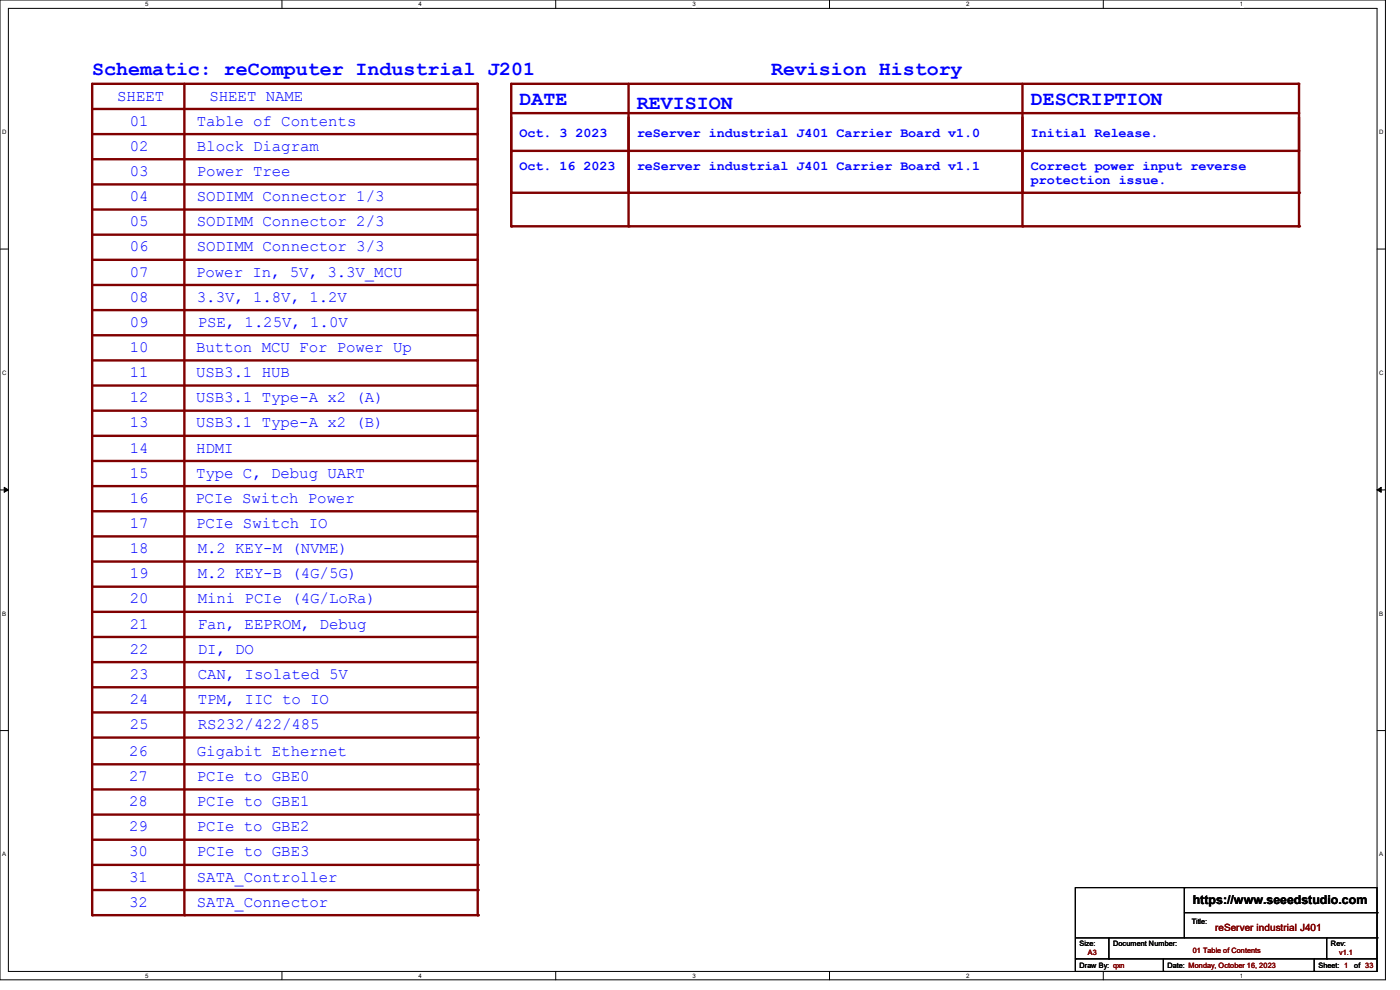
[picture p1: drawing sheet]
<svg xmlns="http://www.w3.org/2000/svg" width="297mm" height="210mm" viewBox="0 0 297 210" stroke-linecap="round" stroke-linejoin="round" font-family="sans-serif">
<path d="M0 0h293.9v207.9h-293.9zM1.8 1.8h290.3v204.3h-290.3z" fill="none" stroke="#000" stroke-width=".21"/>
<g fill="#fff">
<path d="M30.8 .2h.7v1.4h-.7z"/>
<path d="M30.8 206.2h.7v1.4h-.7z"/>
</g>
<path d="M59.8 0v1.8M59.8 206.1v1.8" fill="none" stroke="#000" stroke-width=".21"/>
<g fill="#fff">
<path d="M88.8 .2h.7v1.4h-.7z"/>
<path d="M88.8 206.2h.7v1.4h-.7z"/>
</g>
<path d="M117.9 0v1.8M117.9 206.1v1.8" fill="none" stroke="#000" stroke-width=".21"/>
<g fill="#fff">
<path d="M146.9 .2h.7v1.4h-.7z"/>
<path d="M146.9 206.2h.7v1.4h-.7z"/>
</g>
<path d="M176 0v1.8M176 206.1v1.8" fill="none" stroke="#000" stroke-width=".21"/>
<g fill="#fff">
<path d="M205 .2h.7v1.4h-.7z"/>
<path d="M205 206.2h.7v1.4h-.7z"/>
</g>
<path d="M234.1 0v1.8M234.1 206.1v1.8" fill="none" stroke="#000" stroke-width=".21"/>
<g fill="#fff">
<path d="M263.1 .2h.6v1.4h-.6z"/>
<path d="M263.1 206.2h.6v1.4h-.6z"/>
<path d="M.5 27.3h.9v1.4h-.9z"/>
<path d="M292.6 27.3h.9v1.4h-.9z"/>
<path d="M.5 78.4h.9v1.4h-.9z"/>
<path d="M292.6 78.4h.9v1.4h-.9z"/>
</g>
<path d="M0 52.8h1.8M292.1 52.8h1.8" fill="none" stroke="#000" stroke-width=".21"/>
<g fill="#fff">
<path d="M.5 129.5h.8v1.4h-.8z"/>
<path d="M292.6 129.5h.8v1.4h-.8z"/>
</g>
<path d="M0 103.9h1.8M292.1 103.9h1.8" fill="none" stroke="#000" stroke-width=".21"/>
<path d="M.9 103.4l.9 .5-.9 .5zM292.1 103.9l.9-.5v1z" fill="#000" stroke="#000" stroke-width=".21"/>
<g fill="#fff">
<path d="M.5 180.5h.8v1.4h-.8z"/>
<path d="M292.6 180.5h.8v1.4h-.8z"/>
</g>
<path d="M0 155h1.8M292.1 155h1.8" fill="none" stroke="#000" stroke-width=".21"/>
<path d="M19.6 17.8h81.6" fill="none" stroke="#800000" stroke-width=".51"/>
<circle cx="101.2" cy="17.8" r=".25" fill="#800000"/>
<path d="M108.5 17.8h166.9" fill="none" stroke="#800000" stroke-width=".51"/>
<circle cx="275.4" cy="17.8" r=".25" fill="#800000"/>
<path d="M19.6 23.1h81.6" fill="none" stroke="#800000" stroke-width=".51"/>
<circle cx="101.2" cy="23.1" r=".25" fill="#800000"/>
<path d="M108.5 24h166.9" fill="none" stroke="#800000" stroke-width=".51"/>
<circle cx="275.4" cy="24" r=".25" fill="#800000"/>
<path d="M19.6 28.4h81.6" fill="none" stroke="#800000" stroke-width=".51"/>
<circle cx="101.2" cy="28.4" r=".25" fill="#800000"/>
<path d="M19.6 33.8h81.6" fill="none" stroke="#800000" stroke-width=".51"/>
<circle cx="101.2" cy="33.8" r=".25" fill="#800000"/>
<path d="M19.6 39.1h81.6" fill="none" stroke="#800000" stroke-width=".51"/>
<circle cx="101.2" cy="39.1" r=".25" fill="#800000"/>
<path d="M19.6 44.4h81.6" fill="none" stroke="#800000" stroke-width=".51"/>
<circle cx="101.2" cy="44.4" r=".25" fill="#800000"/>
<path d="M19.6 49.8h81.6" fill="none" stroke="#800000" stroke-width=".51"/>
<circle cx="101.2" cy="49.8" r=".25" fill="#800000"/>
<path d="M133.3 17.8v23.1" fill="none" stroke="#800000" stroke-width=".51"/>
<circle cx="133.3" cy="40.9" r=".25" fill="#800000"/>
<path d="M19.6 17.8v176.3" fill="none" stroke="#800000" stroke-width=".51"/>
<circle cx="19.6" cy="194.1" r=".25" fill="#800000"/>
<path d="M39.1 17.8v176.3" fill="none" stroke="#800000" stroke-width=".51"/>
<circle cx="39.1" cy="194.1" r=".25" fill="#800000"/>
<path d="M108.5 32h166.9" fill="none" stroke="#800000" stroke-width=".51"/>
<circle cx="275.4" cy="32" r=".25" fill="#800000"/>
<path d="M216.9 17.8v23.1" fill="none" stroke="#800000" stroke-width=".51"/>
<circle cx="216.9" cy="40.9" r=".25" fill="#800000"/>
<path d="M275.6 17.8v23.1" fill="none" stroke="#800000" stroke-width=".51"/>
<circle cx="275.6" cy="40.9" r=".25" fill="#800000"/>
<path d="M108.5 17.8v23.1" fill="none" stroke="#800000" stroke-width=".51"/>
<circle cx="108.5" cy="40.9" r=".25" fill="#800000"/>
<path d="M19.6 55.1h81.6" fill="none" stroke="#800000" stroke-width=".51"/>
<circle cx="101.2" cy="55.1" r=".25" fill="#800000"/>
<path d="M19.6 60.5h81.6" fill="none" stroke="#800000" stroke-width=".51"/>
<circle cx="101.2" cy="60.5" r=".25" fill="#800000"/>
<path d="M19.6 65.8h81.6" fill="none" stroke="#800000" stroke-width=".51"/>
<circle cx="101.2" cy="65.8" r=".25" fill="#800000"/>
<path d="M19.6 71.1h81.6" fill="none" stroke="#800000" stroke-width=".51"/>
<circle cx="101.2" cy="71.1" r=".25" fill="#800000"/>
<path d="M19.6 76.5h81.6" fill="none" stroke="#800000" stroke-width=".51"/>
<circle cx="101.2" cy="76.5" r=".25" fill="#800000"/>
<path d="M19.6 81.8h81.6" fill="none" stroke="#800000" stroke-width=".51"/>
<circle cx="101.2" cy="81.8" r=".25" fill="#800000"/>
<path d="M19.6 87.1h81.6" fill="none" stroke="#800000" stroke-width=".51"/>
<circle cx="101.2" cy="87.1" r=".25" fill="#800000"/>
<path d="M19.6 92.5h81.6" fill="none" stroke="#800000" stroke-width=".51"/>
<circle cx="101.2" cy="92.5" r=".25" fill="#800000"/>
<path d="M19.6 97.8h81.6" fill="none" stroke="#800000" stroke-width=".51"/>
<circle cx="101.2" cy="97.8" r=".25" fill="#800000"/>
<path d="M19.6 103.1h81.6" fill="none" stroke="#800000" stroke-width=".51"/>
<circle cx="101.2" cy="103.1" r=".25" fill="#800000"/>
<path d="M101.3 17.8v176.3" fill="none" stroke="#800000" stroke-width=".51"/>
<circle cx="101.3" cy="194.1" r=".25" fill="#800000"/>
<path d="M108.5 40.9h166.9" fill="none" stroke="#800000" stroke-width=".51"/>
<circle cx="275.4" cy="40.9" r=".25" fill="#800000"/>
<path d="M19.6 108.5h81.6" fill="none" stroke="#800000" stroke-width=".51"/>
<circle cx="101.2" cy="108.5" r=".25" fill="#800000"/>
<path d="M19.6 113.8h81.6" fill="none" stroke="#800000" stroke-width=".51"/>
<circle cx="101.2" cy="113.8" r=".25" fill="#800000"/>
<path d="M19.6 119.1h81.6" fill="none" stroke="#800000" stroke-width=".51"/>
<circle cx="101.2" cy="119.1" r=".25" fill="#800000"/>
<path d="M19.6 124.5h81.6" fill="none" stroke="#800000" stroke-width=".51"/>
<circle cx="101.2" cy="124.5" r=".25" fill="#800000"/>
<path d="M19.6 129.8h81.6" fill="none" stroke="#800000" stroke-width=".51"/>
<circle cx="101.2" cy="129.8" r=".25" fill="#800000"/>
<path d="M19.6 135.1h81.6" fill="none" stroke="#800000" stroke-width=".51"/>
<circle cx="101.2" cy="135.1" r=".25" fill="#800000"/>
<path d="M19.6 140.5h81.6" fill="none" stroke="#800000" stroke-width=".51"/>
<circle cx="101.2" cy="140.5" r=".25" fill="#800000"/>
<path d="M19.6 145.8h81.6" fill="none" stroke="#800000" stroke-width=".51"/>
<circle cx="101.2" cy="145.8" r=".25" fill="#800000"/>
<path d="M19.6 151.1h81.6" fill="none" stroke="#800000" stroke-width=".51"/>
<circle cx="101.2" cy="151.1" r=".25" fill="#800000"/>
<path d="M19.7 156.5h81.6" fill="none" stroke="#800000" stroke-width=".51"/>
<circle cx="101.3" cy="156.5" r=".25" fill="#800000"/>
<path d="M19.7 162.1h81.6" fill="none" stroke="#800000" stroke-width=".51"/>
<circle cx="101.3" cy="162.1" r=".25" fill="#800000"/>
<path d="M19.7 167.5h81.6" fill="none" stroke="#800000" stroke-width=".51"/>
<circle cx="101.3" cy="167.5" r=".25" fill="#800000"/>
<path d="M19.7 172.8h81.6" fill="none" stroke="#800000" stroke-width=".51"/>
<circle cx="101.3" cy="172.8" r=".25" fill="#800000"/>
<path d="M19.7 178.1h81.6" fill="none" stroke="#800000" stroke-width=".51"/>
<circle cx="101.3" cy="178.1" r=".25" fill="#800000"/>
<path d="M19.7 183.5h81.6" fill="none" stroke="#800000" stroke-width=".51"/>
<circle cx="101.3" cy="183.5" r=".25" fill="#800000"/>
<path d="M19.7 188.8h81.6" fill="none" stroke="#800000" stroke-width=".51"/>
<circle cx="101.3" cy="188.8" r=".25" fill="#800000"/>
<path d="M19.6 194.1h81.7" fill="none" stroke="#800000" stroke-width=".51"/>
<circle cx="101.3" cy="194.1" r=".25" fill="#800000"/>
<path d="M108.5 48h166.9" fill="none" stroke="#800000" stroke-width=".51"/>
<circle cx="275.4" cy="48" r=".25" fill="#800000"/>
<path d="M108.5 24.9v23.1" fill="none" stroke="#800000" stroke-width=".51"/>
<circle cx="108.5" cy="48" r=".25" fill="#800000"/>
<path d="M133.3 24.9v23.1" fill="none" stroke="#800000" stroke-width=".51"/>
<circle cx="133.3" cy="48" r=".25" fill="#800000"/>
<path d="M216.9 24.9v23.1" fill="none" stroke="#800000" stroke-width=".51"/>
<circle cx="216.9" cy="48" r=".25" fill="#800000"/>
<path d="M275.6 24.9v23.1" fill="none" stroke="#800000" stroke-width=".51"/>
<circle cx="275.6" cy="48" r=".25" fill="#800000"/>
<g fill="none" stroke="#000" stroke-width=".21">
<path d="M228.1 188.3h64v17.8h-64zM228.1 199h64M235.2 199v4.4M251.2 188.3h.1M251.2 188.3v10.7M251.2 193.6h40.9M281.5 199v4.4M292.1 199h.1M292.1 193.6h.1M228.1 203.4h.1M228.1 203.4h64M235.2 203.4h.1"/>
<path d="M246.8 206.1h.1M246.8 203.4v2.7M278.8 206.1h.1M278.8 203.4v2.7M281.5 203.4h.1"/>
</g>
<g font-size="4.2" fill="#00f">
<text x="19.6" y="16">Schematic: reComputer Industrial J201</text>
<text x="163.6" y="16">Revision History</text>
<text x="110.2" y="22.2">DATE</text>
<text x="135.1" y="23.1">REVISION</text>
<text x="218.7" y="22.2">DESCRIPTION</text>
</g>
<g font-size="3.3" fill="#00f">
<text x="24.9" y="21.3">SHEET</text>
<text x="44.4" y="21.3">SHEET NAME</text>
<text x="27.6" y="26.7">01</text>
<text x="41.8" y="26.7">Table of Contents</text>
<text x="27.6" y="32">02</text>
<text x="41.8" y="32">Block Diagram</text>
<text x="27.6" y="37.3">03</text>
<text x="41.8" y="37.3">Power Tree</text>
<text x="27.6" y="42.7">04</text>
<text x="41.8" y="42.7">SODIMM Connector 1/3</text>
<text x="27.6" y="53.3">06</text>
<text x="27.6" y="48">05</text>
<text x="41.8" y="48">SODIMM Connector 2/3</text>
<text x="41.8" y="53.3">SODIMM Connector 3/3</text>
<text x="27.6" y="58.7">07</text>
<text x="41.6" y="58.8">Power In, 5V, 3.3V_MCU</text>
<text x="27.6" y="64">08</text>
<text x="41.8" y="64">3.3V, 1.8V, 1.2V</text>
<text x="27.6" y="69.3">09</text>
<text x="42" y="69.3">PSE, 1.25V, 1.0V</text>
<text x="27.6" y="74.7">10</text>
<text x="41.6" y="74.7">Button MCU For Power Up</text>
<text x="27.6" y="80">11</text>
<text x="41.6" y="80">USB3.1 HUB</text>
<text x="27.6" y="85.3">12</text>
<text x="41.6" y="85.3">USB3.1 Type-A x2 (A)</text>
<text x="27.6" y="90.7">13</text>
<text x="41.6" y="90.7">USB3.1 Type-A x2 (B)</text>
<text x="27.6" y="96">14</text>
<text x="27.6" y="101.3">15</text>
<text x="41.6" y="96">HDMI</text>
<text x="41.6" y="101.3">Type C, Debug UART</text>
<text x="27.6" y="106.7">16</text>
<text x="41.4" y="106.7">PCIe Switch Power</text>
<text x="27.6" y="112">17</text>
<text x="41.6" y="112">PCIe Switch IO</text>
<text x="27.6" y="117.3">18</text>
<text x="42" y="117.3">M.2 KEY-M (NVME)</text>
<text x="27.6" y="122.7">19</text>
<text x="42" y="122.7">M.2 KEY-B (4G/5G)</text>
<text x="27.6" y="128">20</text>
<text x="42" y="128">Mini PCIe (4G/LoRa)</text>
<text x="27.6" y="133.3">21</text>
<text x="42" y="133.3">Fan, EEPROM, Debug</text>
<text x="27.6" y="138.7">22</text>
<text x="42" y="138.7">DI, DO</text>
<text x="27.6" y="149.4">24</text>
<text x="27.6" y="144">23</text>
<text x="42" y="144">CAN, Isolated 5V</text>
<text x="42" y="149.4">TPM, IIC to IO</text>
<text x="27.6" y="154.7">25</text>
<text x="42" y="154.7">RS232/422/485</text>
<text x="27.4" y="160.4">26</text>
<text x="41.8" y="160.4">Gigabit Ethernet</text>
<text x="27.4" y="165.7">27</text>
<text x="41.8" y="165.7">PCIe to GBE0</text>
<text x="27.4" y="171">28</text>
<text x="41.8" y="171">PCIe to GBE1</text>
<text x="27.4" y="176.4">29</text>
<text x="41.8" y="176.4">PCIe to GBE2</text>
<text x="27.4" y="181.7">30</text>
<text x="41.8" y="181.7">PCIe to GBE3</text>
<text x="27.4" y="187">31</text>
<text x="41.8" y="187">SATA_Controller</text>
<text x="27.4" y="192.4">32</text>
<text x="41.8" y="192.4">SATA_Connector</text>
</g>
<g font-size="2.8" fill="#00f">
<text x="110.2" y="29">Oct. 3 2023</text>
<text x="135.1" y="29">reServer industrial J401 Carrier Board v1.0</text>
<text x="218.7" y="29">Initial Release.</text>
<text x="110.2" y="36.2">Oct. 16 2023</text>
<text x="135.1" y="36.2">reServer industrial J401 Carrier Board v1.1</text>
<text x="218.7" y="36.2">Correct power input reverse</text>
<text x="218.7" y="39">protection issue.</text>
</g>
<text font-size="2.6" x="253" y="191.8">https://www.seeedstudio.com</text>
<text font-size="2.1" fill="#800000" x="257.8" y="197.5">reServer industrial J401</text>
<g font-size="1.6">
<text x="252.8" y="196">Title:</text>
<text x="229" y="200.7">Size:</text>
<text x="236.1" y="200.7">Document Number:</text>
<text x="282.4" y="200.7">Rev:</text>
<text x="229" y="205.4">Draw By: qxn</text>
<text x="247.7" y="205.4">Date: Monday, October 16, 2023</text>
<text x="279.7" y="205.4">Sheet: 1</text>
<text x="287.3" y="205.4">of 33</text>
</g>
<g font-size="1.6" fill="#800000">
<text x="230.8" y="202.7">A3</text>
<text x="253" y="202.2">01 Table of Contents</text>
<text x="284.1" y="202.7">v1.1</text>
</g>
<g font-size="1.3">
<text x="30.8" y="1.3">5</text>
<text x="88.8" y="1.3">4</text>
<text x="146.9" y="1.3">3</text>
<text x="205" y="1.3">2</text>
<text x="263.1" y="1.3">1</text>
<text x=".5" y="28.4">D</text>
<text x="292.6" y="28.4">D</text>
<text x=".5" y="79.5">C</text>
<text x="292.6" y="79.5">C</text>
<text x=".5" y="130.6">B</text>
<text x="292.6" y="130.6">B</text>
<text x=".5" y="181.7">A</text>
<text x="292.6" y="181.7">A</text>
<text x="30.8" y="207.4">5</text>
<text x="88.8" y="207.4">4</text>
<text x="146.9" y="207.4">3</text>
<text x="205" y="207.4">2</text>
<text x="263.1" y="207.4">1</text>
</g>
</svg>
